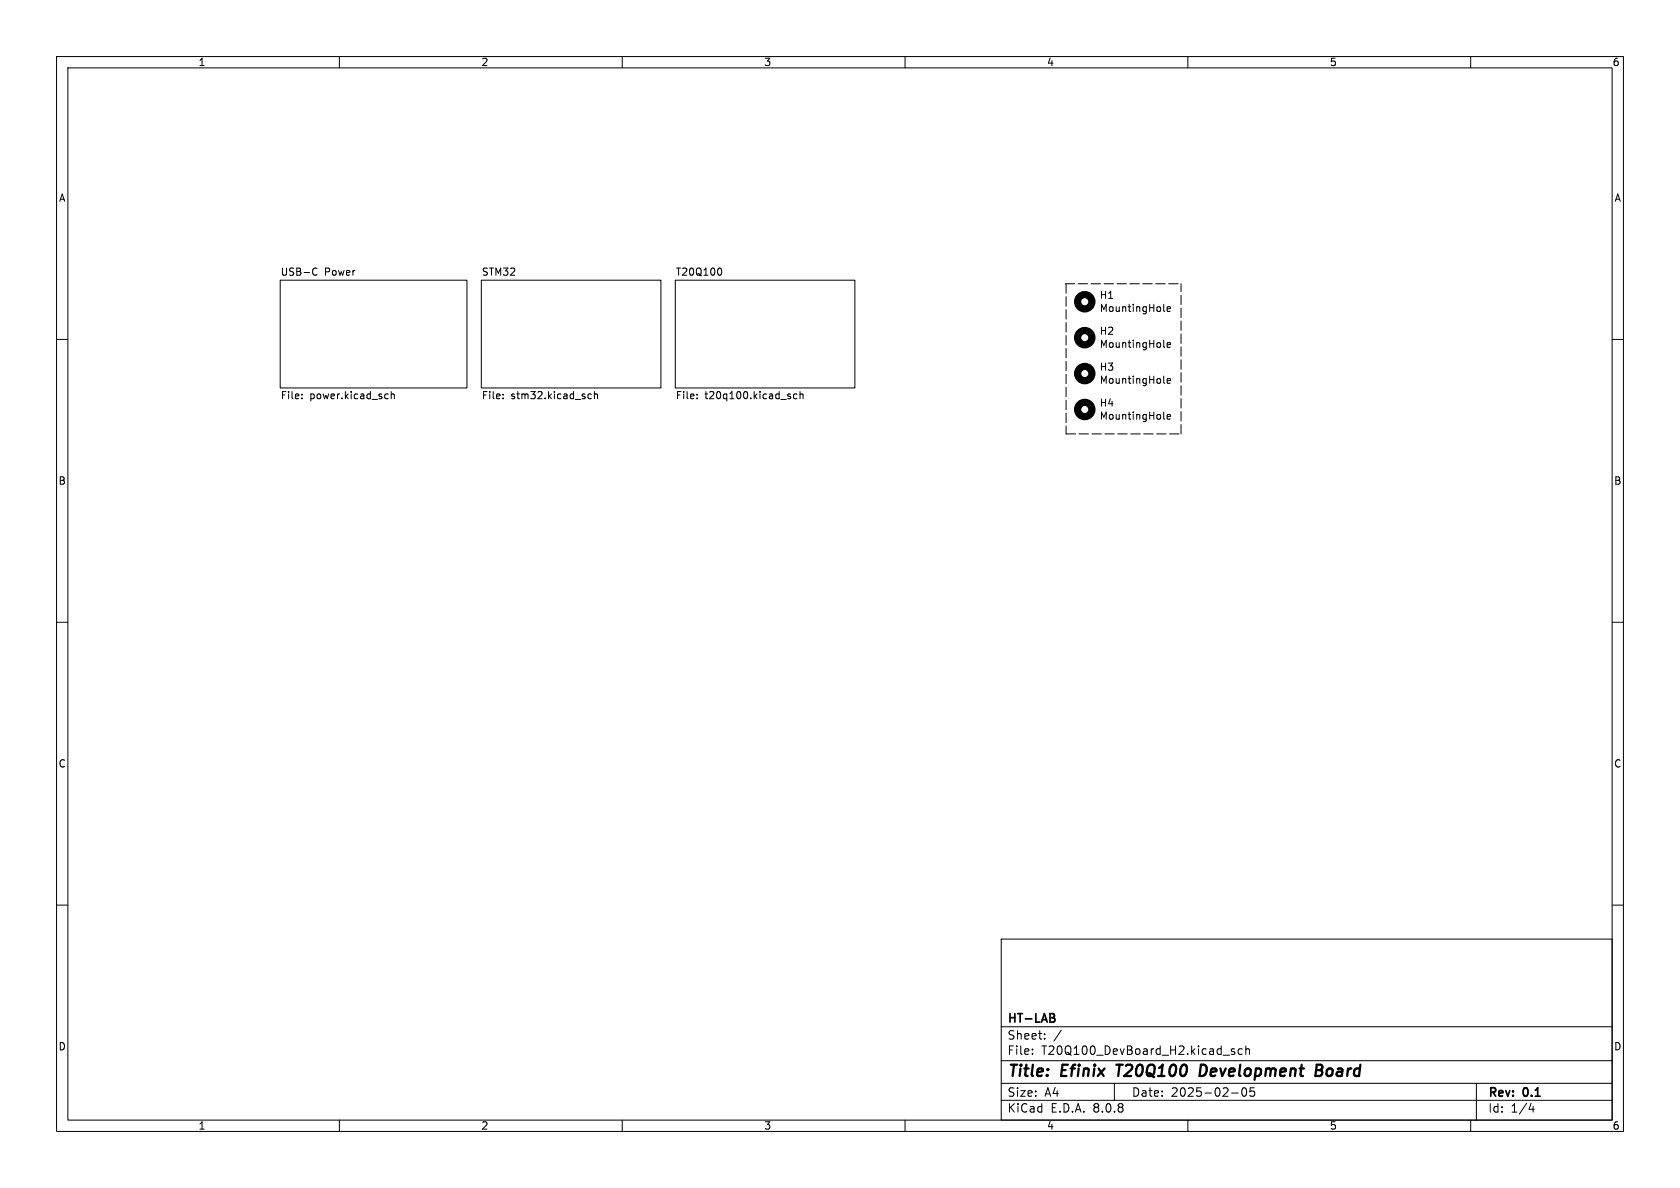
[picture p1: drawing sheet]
<svg xmlns="http://www.w3.org/2000/svg" width="297mm" height="210mm" viewBox="0 0 297 210" stroke-linecap="round" stroke-linejoin="round" font-family="sans-serif">
<g fill="none" stroke="#000" stroke-width=".18">
<path d="M10 10h277v190h-277zM12 12h273v186h-273zM60 10v2M110 10v2M160 10v2M210 10v2M260 10v2M49.5 49.5h33v19.1h-33zM55.5 47.4h.3l.2 .1M56 48.5l-.2 .2-.3-.1M85.1 49.5h31.7v19.1h-31.7zM119.4 49.5h31.7v19.1h-31.7z"/>
<path d="M127.3 47.4a.79 .79 0 0 1 0 1.3M205.7 54.9l.2 .2M206.3 54.6l.6-.1v-.2l-.4-.1-.2 .2 .1 .6h.5M10 60h2M53.4 70.4v.1M53.4 69.7v.1M68.3 69.6l.3 .1M68.6 70.4l-.3 .1M69.2 69.8l.1-.2 .3 .1 .1 .8M69.2 69.2v1.3M88.9 70.4v.1M88.9 69.7v.1"/>
<path d="M103.9 70.2l.3 .3 .3-.1M104.5 69.7l-.3-.1-.3 .3M105.1 69.8l.2-.2 .3 .1v.8M105.1 69.2v1.3M123.2 70.4v.1M123.2 69.7v.1M140.9 69.7l-.4-.1-.2 .3 .1 .5h.5M141.4 69.8l.2-.2 .3 .1 .1 .8M141.4 69.2v1.3M205.7 73.9l.2 .2M205.7 67.6l.2 .2M205.7 61.2l.2 .2"/>
<path d="M206.3 73.7l.6-.1v-.3h-.4l-.2 .1 .1 .7h.5M206.3 61l.6-.1v-.3h-.4l-.2 .1 .1 .7h.5M206.3 67.3l.6-.1v-.2l-.4-.1-.2 .2 .1 .6h.5M285 60h2M10 110h2M285 110h2M10 160h2M177 166h108v32h-108zM285 160h2M60 198v2M110 198v2M160 198v2"/>
<path d="M177 194.5h108M177 191.5h108M177 187.5h108M177 181.5h108M182.5 186.3v.1M182.5 185.5v.1M184.7 183.6v.1M184.7 182.8v.1M187.6 182.1l-1.3 2M197 191.5v3M210 198v2M217.7 193.2h1.2"/>
<path d="M218.2 185.5l-.3-.1-.2 .2v.2l.5 .2v.3h-.5M219.6 185.5l-.4-.1-.3 .3v.4l.1 .2h.6M219.7 192.4a.81 .81 0 0 0 .3 1.4l.2-.1 .2-.5-.2-.8M220.2 185.5l.3-.1 .3 .1 .1 .9M220.2 184.9v1.5M221 192.3v.7l.2-.1h.5l.1 .6-.3 .3-.5-.1M260 198v2M261 191.5v6.5M270.7 195l-.4 1.1h.9M271 195.6v1"/>
</g>
<path d="M197.4 188.2h1.1M197.9 188.2l-.2 2M213.1 188.3l-.8-.1-.2 2h.4l.6-.3M232.7 189.2h.6M232.8 188.2h.7a.49 .49 0 0 1 .3 .5 .49 .49 0 0 1-.5 .5l.3 .1a.58 .58 0 0 1-.3 .9h-.8z" fill="none" stroke="#000" stroke-width=".4"/>
<path d="M186.3 180l.2 .2-.2 .4M186.3 179.3v.5" fill="none" stroke="#000" stroke-width=".3"/>
<g fill="none" stroke="#000" stroke-width="1.3">
<circle cx="191.8" cy="59.7" r="1.27"/>
<circle cx="191.8" cy="53.3" r="1.27"/>
<circle cx="191.8" cy="66" r="1.27"/>
<circle cx="191.8" cy="72.4" r="1.27"/>
</g>
<path d="M188.5 50.2v26.5M208.3 50.2h-20.3M188.5 76.7h20.3M208.8 76.7v-26.5" fill="none" stroke="#000" stroke-width=".18" stroke-dasharray="1.7 .6"/>
<g font-size="2.8">
<text x="178" y="190.9">Title:</text>
<text x="187.7" y="190.9">Efinix</text>
<text x="198.3" y="190.9">T20Q100</text>
<text x="213.7" y="190.9">Development</text>
<text x="235" y="190.9">Board</text>
</g>
<g font-size="2.1">
<text x="178" y="184">Sheet:</text>
<text x="178" y="181.2">HT-LAB</text>
<text x="178" y="186.7">File:</text>
<text x="184.1" y="186.7">T20Q100_DevBoard_H2.kicad_sch</text>
<text x="178" y="196.9">KiCad</text>
<text x="178" y="194.1">Size:</text>
<text x="184.7" y="194.1">A4</text>
<text x="185.7" y="196.9">E.D.A.</text>
<text x="193.3" y="196.9">8.0.8</text>
<text x="200" y="194.1">Date:</text>
<text x="207" y="194.1">2025-02-05</text>
<text x="263" y="194.3">Rev:</text>
<text x="263" y="196.9">Id:</text>
<text x="267.1" y="196.9">1/4</text>
<text x="269.4" y="194.3">0.1</text>
</g>
<g font-size="1.8">
<text x="35" y="11.9">1</text>
<text x="85" y="11.9">2</text>
<text x="135" y="11.9">3</text>
<text x="185" y="11.9">4</text>
<text x="235" y="11.9">5</text>
<text x="285" y="11.9">6</text>
<text x="10.3" y="35.9">A</text>
<text x="285.3" y="35.9">A</text>
<text x="49.5" y="48.8">USB-C</text>
<text x="57.4" y="48.8">Power</text>
<text x="85.1" y="48.8">STM32</text>
<text x="119.4" y="48.8">T20Q100</text>
<text x="194.3" y="53">H1</text>
<text x="194.3" y="59.4">H2</text>
<text x="194.3" y="55.3">MountingHole</text>
<text x="194.3" y="65.7">H3</text>
<text x="194.3" y="61.7">MountingHole</text>
<text x="49.5" y="70.9">File:</text>
<text x="54.8" y="70.9">power.kicad_sch</text>
<text x="85.1" y="70.9">File:</text>
<text x="90.3" y="70.9">stm32.kicad_sch</text>
<text x="119.4" y="70.9">File:</text>
<text x="124.6" y="70.9">t20q100.kicad_sch</text>
<text x="194.3" y="68">MountingHole</text>
<text x="194.3" y="72.1">H4</text>
<text x="194.3" y="74.4">MountingHole</text>
<text x="10.3" y="85.9">B</text>
<text x="285.3" y="85.9">B</text>
<text x="10.3" y="135.9">C</text>
<text x="285.3" y="135.9">C</text>
<text x="10.3" y="185.9">D</text>
<text x="285.3" y="185.9">D</text>
<text x="35" y="199.9">1</text>
<text x="85" y="199.9">2</text>
<text x="135" y="199.9">3</text>
<text x="185" y="199.9">4</text>
<text x="235" y="199.9">5</text>
<text x="285" y="199.9">6</text>
</g>
</svg>
